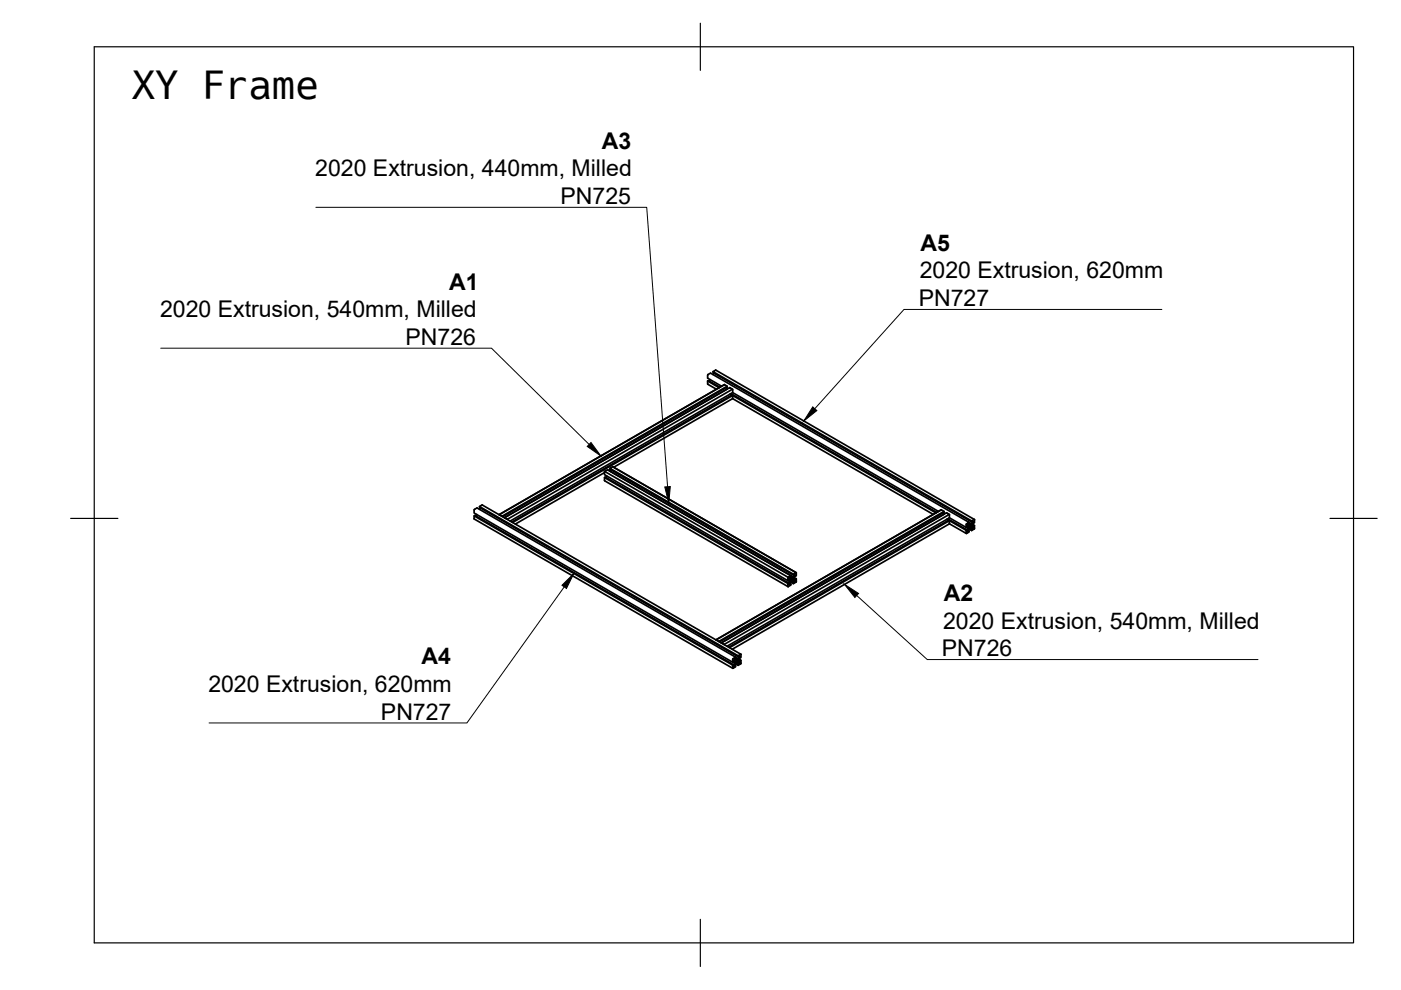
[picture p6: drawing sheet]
<svg xmlns="http://www.w3.org/2000/svg" width="297mm" height="210mm" viewBox="0 0 297 210" stroke-linecap="round" stroke-linejoin="round" font-family="sans-serif">
<!-- layer: Visible -->
<g fill="none" stroke="#000" stroke-width=".36">
<path d="M150 79.6v.6l3 1.7M150 79.6l.6-.5 54.9 31.7-.6 .4M151.2 78.8v.2l54.8 31.7 .2-.1M151.3 79.1l-.1 .3M151.8 78.5l54.8 31.6M151.8 78.5l-.6 .3 54.8 31.6v.3M128.2 99.9v.7l38.8 22.5 .2-.1 .1-.3 .3 .1v.3l-.4-.2 .4 .3M129.3 99.3v.2l38.9 22.4h.3M129.3 99.9h.1M129.3 99.5l-.3 .2M129.5 99.6l-.2 .3 38.9 22.4-.2 .2M129.9 99h.1"/>
<path d="M129.9 98.9l38.9 22.5v.7h-.3M150 80.8v.6M150 80.8l2.5 1.4M150 80.8l.2-.1 2.5 1.4M150 81.4l1.9 1.1M150.6 80.5l-.2 .3M153.6 81.5l-47.7 27.6M153.6 81.5h.1M154 82.2l.2 .3-47.3 27.3M154.2 81.9l-.6-.4-47.7 27.6M155 83.9l-.2-.3 43.6 25.1M155 83.5l43.6 25.1"/>
<path d="M155.3 84.5l-25.2 14.6M155.3 82.5v.7l-47.1 27.3M155.3 84.4l42.6 24.7M155.3 84.5v-.6l-46.6 26.9M155.3 83.9l-.1-.2-46.7 27M155.3 83.2l43.7 25.2M100.5 108.2v.6l54.8 31.6 .3-.5 .3 .2v.3M100.5 109.4v.6M100.5 110l54.9 31.7M100.6 108l.5-.3 54.9 31.6-.7 .5v.6l.6 .3-.3 .5M100.6 108l-.1 .1M101 109.1l-.1 .3"/>
<path d="M101.7 107.4v.2l54.8 31.6h.2M101.9 107.7l-.2 .3M105.9 109.1l.5 .3 47.8-27.5v.2l-47.6 27.5M105.9 109.1h.1M106.4 109.4v.1M107 109.8l47.7-27.6 .6 .3-47.7 27.6zM107 109.8h.1M107.6 110.1h.1M128.2 101.3v.6M128.2 100.2l-18.9 10.9M128.2 101.9l38.9 22.5M128.7 101l-.2 .3"/>
<path d="M199.6 108.1l-47.8 27.6M199.6 108.1h.1M200 108.7l.2 .3M200.2 108.4l-.6-.3-47.8 27.6M200.2 109l-47.3 27.3M201 110l4 2.3v.3M201 110.4l-.2-.3 4 2.3M201.3 111.1l-46.1 26.6M201.3 109.1v.1M201.3 111v-.6l-46.6 26.9M201.3 110.4l-.2-.1-46.6 26.9M201.3 109.2v.6l-47.2 27.2"/>
<path d="M201.3 109.8l3.5 2M201.3 111.1l3.6 2M204.8 111.2v.6M204.8 112.4v.6M204.9 111.8l.5 .3-.3 .5M204.9 113l.1 .1M205 111.7l.4 .2v.2M205 112.3l-.2 .1M205.4 111.8v-.3l-.3-.1-.1 .3-.2 .1M205.4 111.8l-.4-.2 .4 .3M205.4 111l.3 .2M205.5 112.2l.5 .3 .5-.3"/>
<path d="M205.5 112.6v.2l-.6 .3M205.6 112.1l.4 .2v.2M205.7 111.4l.2 .1-.3 .3zM205.8 111.2l.2-.1-.5-.3-.3 .4 .3 .2 .2-.2-.4-.2 .4 .2M205.9 111.9l.3 .2-.2 .2M206 110.4l.6-.3v.7h-.4M206.1 111.3l.3 .2v.3M206.1 111.1l.5 .3-.2 .1M206.2 110.5l-.2 .6M206.2 112.1l-.2-.2-.5 .3-.3 .5 .3-.1-.2-.1M206.4 110.9v-.3l-.3 .5v.3v.3l.3 .1-.3-.2M206.6 111.4l-.1 .8"/>
<path d="M151.8 135.7l.6 .3 47.8-27.6v.2l-47.7 27.5M151.9 135.7h-.1M152.4 136h.1M153 136.3l47.7-27.6 .6 .4-47.8 27.5zM153 136.3h.1M153.5 136.6l.1 .1M155.9 139.6l.3 .2M156.2 140l.2 .1-.3 .3zM156.3 139.8l.2-.1-.5-.4v.2l-.3 .3 .3 .1 .2-.1-.4-.2 .4 .2M156.5 139l.6-.3v.7h-.4M156.6 139.9l.3 .2v.3M156.6 139.7l.5 .3-.2 .1"/>
<path d="M156.7 139.1l-.2 .6M156.9 139.5v-.3l-.4 .8 .1 .3 .3 .1-.3-.2M157.1 138.7l-54.8-31.6-.6 .3 54.8 31.6v.2M167 123.7l.2-.1-38.9-22.5-.1 .2 38.8 22.4v.6M167.1 124.3v.1M167.1 123.1l.5 .3-.3 .5M167.1 122.4l-.1 .7M167.2 123.6v.2M167.2 123l.4 .2v.2M167.7 123.9v.2l-.6 .3M167.7 122.1l-38.9-22.5-.6 .3 38.9 22.5 .6-.3-.3 .4 .3 .2 .2-.2-.4-.2 .4 .2-.3-.2M167.9 123.4l.3 .2v.2"/>
<path d="M167.9 122.7l.2 .1-.3 .3zM168.1 123.2l.4 .2-.3 .2M168.2 121.7l.6-.3-38.9-22.5-.6 .4 38.9 22.4v.2M168.3 122.6l.3 .2v.3M168.3 122.4l.5 .3-.2 .1M168.4 121.8l-.2 .5M168.5 123.4l-.3-.2-.5 .3-.3 .5 .3-.1-.2-.1M168.6 122.2v-.3l-.3 .5v.3v.3l.3 .1-.3-.2M168.8 123.4l-.6 .4-.5-.3M168.8 122.7v.6M168.8 123.3v.1M155.3 141l.2-.1-54.8-31.6-.2 .1 54.8 31.6 .1 .7"/>
<path d="M155.5 140.9v.2M155.5 140.3l.4 .2v.2M155.5 140.2l.4 .3M155.5 140.2l.4 .2M156 140.8l.5 .3 .5-.3M156 141.2v.2l-.6 .3M156.1 140.7l.4 .2v.2M156.4 140.5l.3 .2-.2 .2M156.7 140.7l-.2-.2-.5 .3-.3 .5 .3-.1-.2-.1M157.1 140l-.1 .8"/>
</g>
<!-- layer: Border -->
<path d="M20 9.9h267v190h-267zM148.5 4.9v10M15 109.9h10M282 109.9h10M148.5 194.9v10" fill="none" stroke="#000" stroke-width=".25"/>
<!-- layer: Annotations -->
<path d="M125.3 93.8l2.1 2.9-2.9-2zM172.3 86.3l.9 .8-2.8 2.2zM140.9 103.2h1.2l-.3 3.5zM119.1 124.1l2.6-2.5-1.6 3.2zM179 123.9l3 1.9-.7 .9z" fill="#000" stroke="#000" stroke-width=".21"/>
<path d="M67 44h70.1l4.4 59.2M34.1 73.8h70.1l20.7 20.4M246.3 65.6h-54.6l-19 21.1M119.6 124.4l-20.6 28.9h-54.7M181.6 126.3l15 13.5h70.1" fill="none" stroke="#000" stroke-width=".21"/>
<text font-size="8.2" x="27.9" y="20.9">XY Frame</text>
<g font-size="4.9">
<text x="127.6" y="31.6">A3</text>
<text x="66.8" y="37.4">2020 Extrusion, 440mm, Milled</text>
<text x="118.9" y="43.3">PN725</text>
<text x="195.2" y="53.2">A5</text>
<text x="195" y="59">2020 Extrusion, 620mm</text>
<text x="95.2" y="61.4">A1</text>
<text x="194.8" y="64.9">PN727</text>
<text x="34" y="67.3">2020 Extrusion, 540mm, Milled</text>
<text x="86" y="73.1">PN726</text>
<text x="200.1" y="127.5">A2</text>
<text x="200" y="133.3">2020 Extrusion, 540mm, Milled</text>
<text x="89.4" y="140.9">A4</text>
<text x="199.7" y="139.1">PN726</text>
<text x="44.2" y="146.7">2020 Extrusion, 620mm</text>
<text x="80.8" y="152.6">PN727</text>
</g>
</svg>
